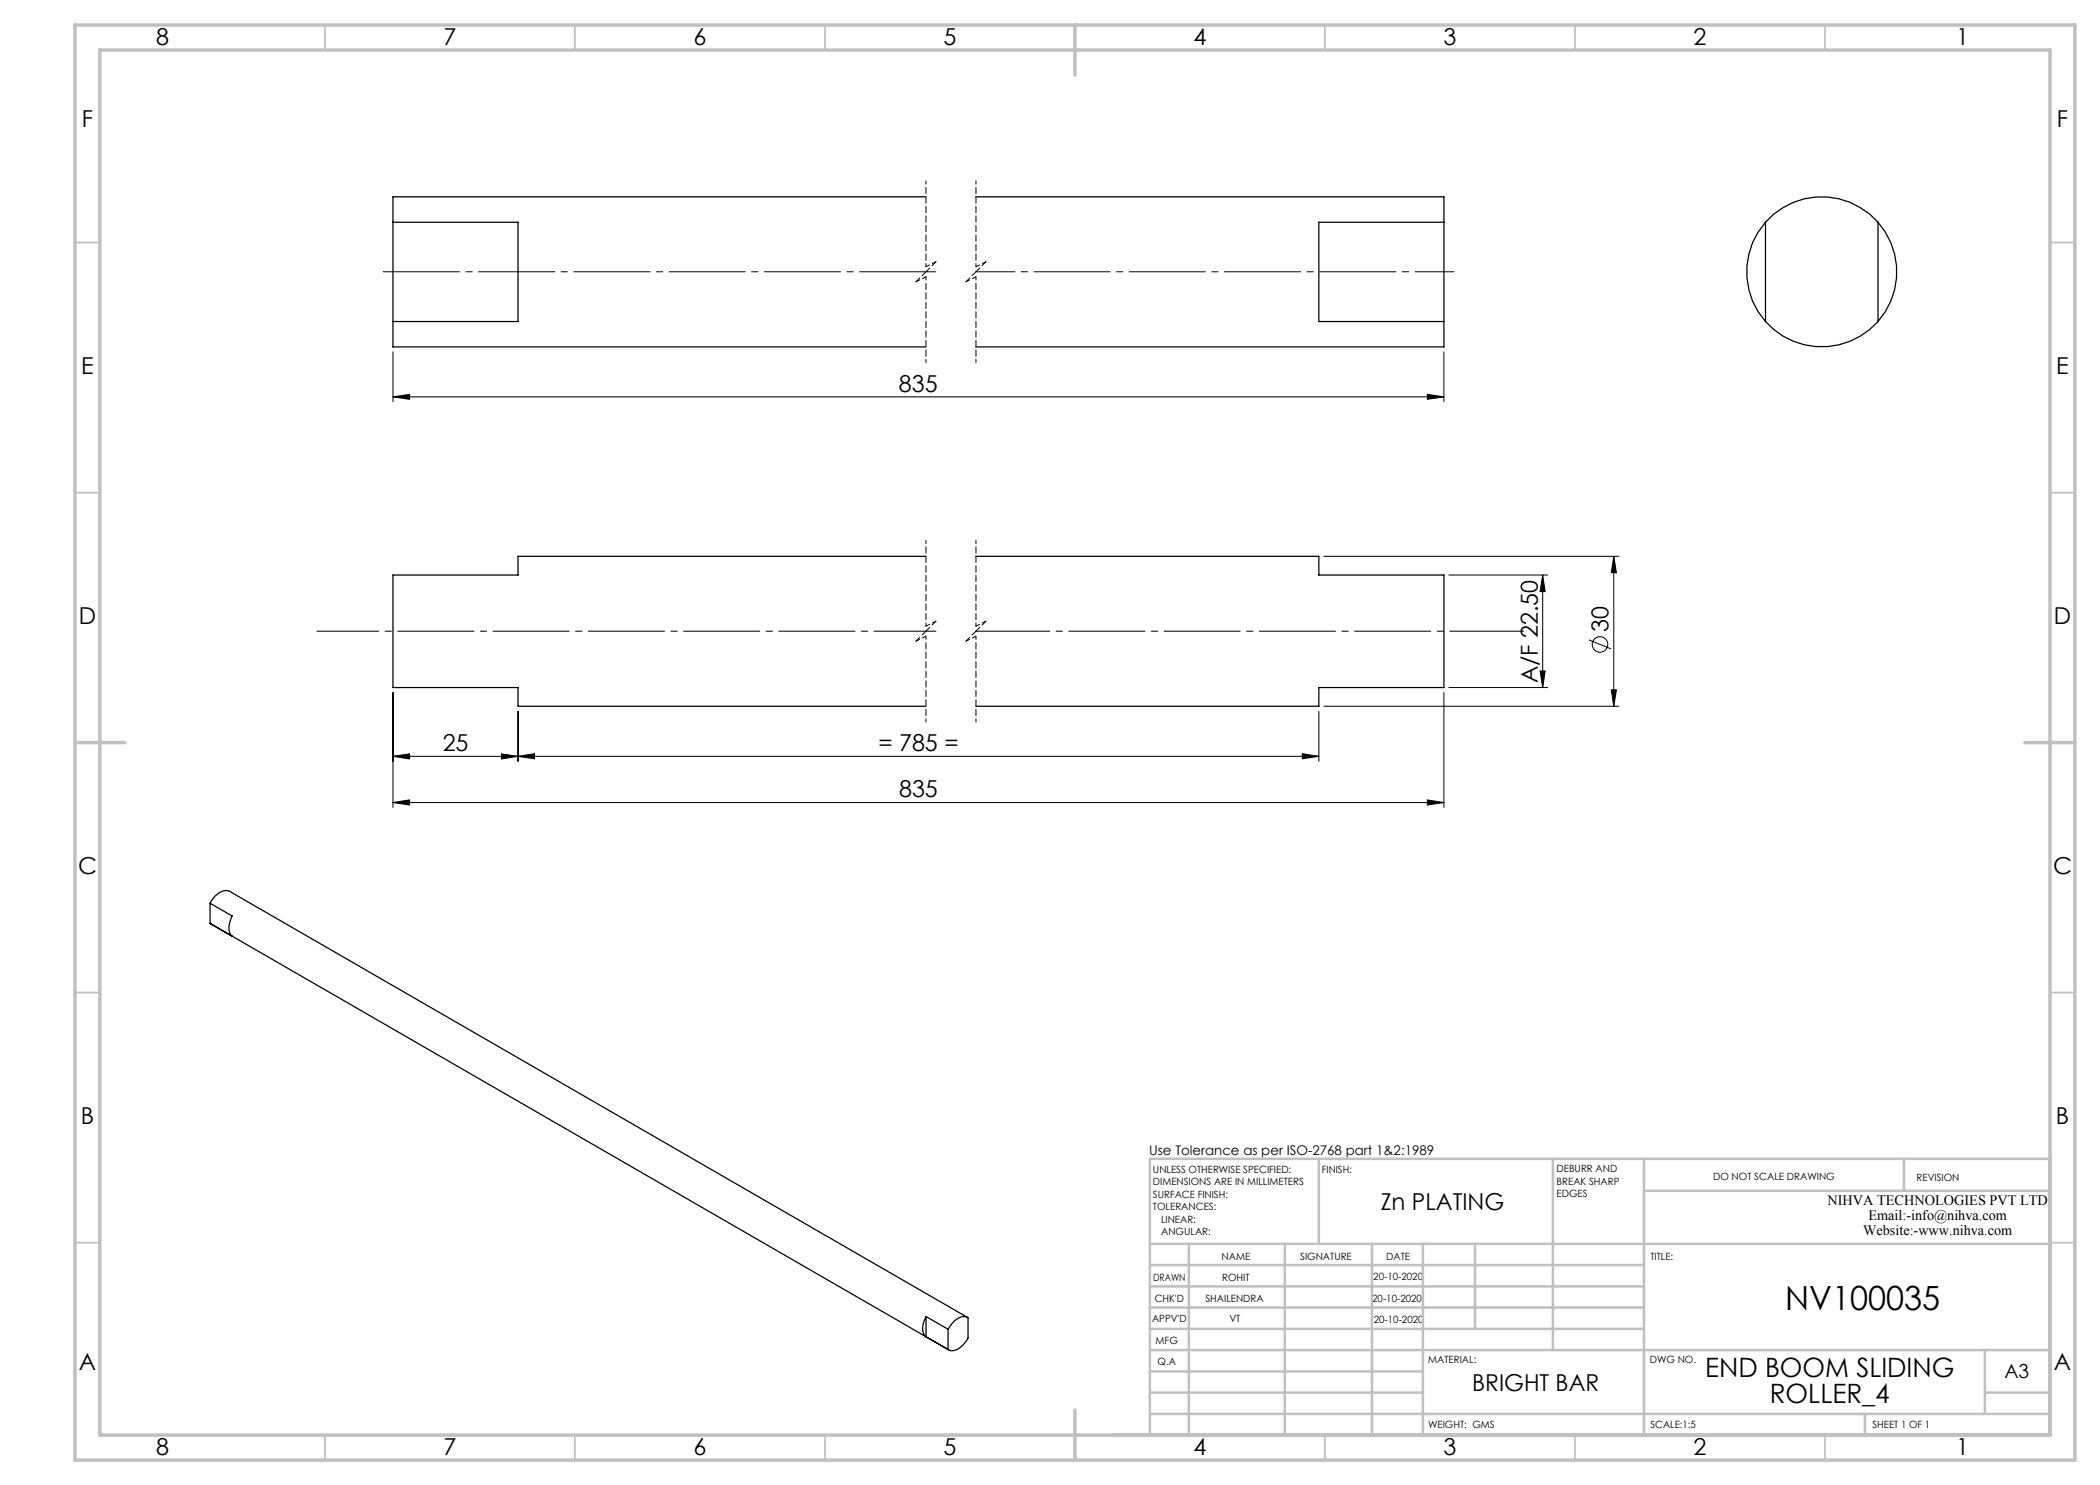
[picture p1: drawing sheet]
<svg xmlns="http://www.w3.org/2000/svg" width="420mm" height="297mm" viewBox="0 0 420 297" stroke-linecap="round" stroke-linejoin="round" font-family="sans-serif">
<g fill="none" stroke="#000" stroke-width=".2">
<path d="M78.6 79.4l3.3-.5v1zM78.6 70.4v10M78.6 79.4h210.2M285.5 78.9l3.3 .5-3.3 .5zM288.8 70.4v10M264.8 111.3h59M289.8 115h19.7M308.5 115l.5 3.3h-1zM308.5 115v22.5M322.8 111.3l.5 3.2h-1zM322.8 111.3v29.9M78.6 138.5v23"/>
<path d="M288.8 138.5v23M289.8 137.5h19.7M308 134.2h1l-.5 3.3zM317.8 128l4.4 1.8M322.3 138h1l-.5 3.2zM78.6 151.3l3.3-.5v1zM78.6 151.3h185.2M100.3 150.8l3.3 .5-3.3 .5zM103.6 151.3l3.3-.6v1.1zM103.6 142.3v10M260.5 150.7l3.3 .6-3.3 .5zM263.8 142.3v10"/>
<path d="M264.8 141.2h59M285.5 160l3.3 .5-3.3 .5zM78.6 160.5l3.3-.5v1zM78.6 160.5h210.2"/>
<circle cx="320" cy="128.9" r="1.55"/>
</g>
<path d="M76.6 54.4h110.6" fill="none" stroke="#000" stroke-width=".2" stroke-dasharray="15.2 1.3 1.3 1.3"/>
<path d="M195.2 54.4h95.6" fill="none" stroke="#000" stroke-width=".2" stroke-dasharray="15.2 1.3 1.3 1.3" stroke-dashoffset="7.4"/>
<path d="M63.4 126.2h123.8" fill="none" stroke="#000" stroke-width=".2" stroke-dasharray="15.2 1.3 1.3 1.3" stroke-dashoffset="2.9"/>
<path d="M195.2 126.2h109.5" fill="none" stroke="#000" stroke-width=".2" stroke-dasharray="15.2 1.3 1.3 1.3" stroke-dashoffset=".5"/>
<path d="M185.2 36.2v17.2M195.2 36.2v17.2M185.2 55.4v17.1M195.2 55.4v17.1M185.2 108.1v17.1M195.2 108.1v17.1M185.2 127.2v17.2M195.2 127.2v17.2" fill="none" stroke="#000" stroke-width=".2" stroke-dasharray="1.3 .6" stroke-dashoffset=".6"/>
<path d="M183.2 56.4l2-1M185.2 53.4l2-1M193.2 56.4l2-1M195.2 53.4l2-1M183.2 128.2l2-1M185.2 125.2l2-1M193.2 128.2l2-1M195.2 125.2l2-1" fill="none" stroke="#000" stroke-width=".2" stroke-dasharray="1.3 .6" stroke-dashoffset=".5"/>
<path d="M185.2 54.4l-2 2M187.2 52.4l-2 2M195.2 54.4l-2 2M197.2 52.4l-2 2M185.2 126.2l-2 2M187.2 124.2l-2 2M195.2 126.2l-2 2M197.2 124.2l-2 2" fill="none" stroke="#000" stroke-width=".2" stroke-dasharray="1.3 .6" stroke-dashoffset=".2"/>
<g fill="none" stroke="#c0c0c0" stroke-width=".35">
<path d="M65 5v5M115 5v5M165 5v5M265 5v5M315 5v5M365 5v5M15 48.5h5M410 48.5h5M15 98.5h5M410 98.5h5M15 198.5h5M410 198.5h5"/>
<path d="M15 248.5h5M410 248.5h5M65 287v5M115 287v5M165 287v5M265 287v5M315 287v5M365 287v5"/>
</g>
<g fill="none" stroke="#c0c0c0" stroke-width=".5">
<path d="M263.8 231.8v17M310.6 231.8v38.2M328.8 231.8v55.2M328.8 238.2h81.2M380.8 231.8v6.4M410 231.8h-180v55.2M230 248.8h180M230 257.3h98.8M230 253h98.8M237.8 248.8v38.2M257 248.8v38.2M274.4 248.8v38.2"/>
<path d="M284.6 248.8v38.2M295 248.8v17M230 265.8h98.8M230 261.5h98.8M230 278.5h54.6M230 274.3h54.6M230 270h180M397 278.5h13M397 270v12.8M230 282.8h180M373 282.8v4.2"/>
</g>
<path d="M15 5h400v287h-400zM20 10h390v277h-390zM215 5v10M15 148.5h10M405 148.5h10M215 282v10" fill="none" stroke="#c0c0c0" stroke-width=".7"/>
<g fill="#000">
<path d="M308.5 115l.5 3.3h-1zM308 134.2h1l-.5 3.3zM322.8 111.3l.5 3.2h-1zM322.3 138h1l-.5 3.2z"/>
<path d="M78.6 151.3l3.3-.5v1zM100.3 150.8l3.3 .5-3.3 .5zM103.6 151.3l3.3-.6v1.1zM260.5 150.7l3.3 .6-3.3 .5zM78.6 160.5l3.3-.5v1zM285.5 160l3.3 .5-3.3 .5zM78.6 79.4l3.3-.5v1zM285.5 78.9l3.3 .5-3.3 .5z"/>
</g>
<g fill="none" stroke="#000" stroke-width=".25">
<path d="M185.2 39.4h-106.6v5M195.2 39.4h93.6v5M78.6 44.4h25v19.9h-25M78.6 44.4v19.9M288.8 44.4h-25v19.9h25M288.8 44.4v19.9M353.1 44.4a15 15 0 0 1 22.5 0M353.1 44.4a15 15 0 0 0 0 19.9M353.1 44.4v19.9M375.6 44.4a15 15 0 0 1 0 19.9M375.6 44.4v19.9M78.6 64.3v5.1h106.6"/>
<path d="M288.8 64.3v5.1h-93.6M353.1 64.3a15.1 15.1 0 0 0 22.5 0M185.2 111.3h-81.6v3.7h-25v22.5h25v3.7h81.6M195.2 111.3h68.6v3.7h25v22.5h-25v3.7h-68.6M42 180.7l4.4 2.5a3.5 3.5 0 0 0 0 4.1l-4.4-2.6M42 180.7a3.6 3.6 0 0 1 3.7-2.5l147.8 85.3M42 184.7l147.8 85.3M42 180.7v4M185.2 263.3a3.4 3.4 0 0 0 0 4.1M185.2 263.3l4.4 2.5M185.2 267.4l4.4 2.5M185.2 263.3v4.1"/>
<path d="M189.6 265.8a4.1 4.1 0 0 1 3.4-2.5l.6 .3v4a4.3 4.3 0 0 1-3.3 2.6l-.7-.3M189.6 265.8v4.1"/>
</g>
<text font-size="6.7" x="357" y="262">NV100035</text>
<g font-size="5.3">
<text x="341" y="275.4">END BOOM SLIDING</text>
<text x="354" y="280.6">ROLLER_4</text>
</g>
<g font-size="4.7">
<text x="31.2" y="9">8</text>
<text x="88.7" y="9">7</text>
<text x="138.7" y="9">6</text>
<text x="188.7" y="9">5</text>
<text x="238.7" y="9">4</text>
<text x="288.7" y="9">3</text>
<text x="338.7" y="9">2</text>
<text x="391.2" y="9">1</text>
<text x="16.4" y="25.5">F</text>
<text x="411.4" y="25.5">F</text>
<text x="16.3" y="74.7">E</text>
<text x="411.2" y="74.7">E</text>
<text x="179.8" y="78.3">835</text>
<text x="15.8" y="124.7">D</text>
<text x="410.8" y="124.7">D</text>
<text x="321.7" y="126.3" transform="rotate(-90 321.7 126.3)">30</text>
<text x="307.5" y="136.7" transform="rotate(-90 307.5 136.7)">A/F 22.50</text>
<text x="88.5" y="150.2">25</text>
<text x="175.7" y="150.2">= 785 =</text>
<text x="179.8" y="159.5">835</text>
<text x="15.6" y="174.7">C</text>
<text x="410.6" y="174.7">C</text>
<text x="16.2" y="224.7">B</text>
<text x="411.2" y="224.7">B</text>
<text x="276.1" y="242.1">Zn PLATING</text>
<text x="15.8" y="274">A</text>
<text x="410.8" y="274">A</text>
<text x="294.4" y="278.2">BRIGHT BAR</text>
<text x="31.2" y="291">8</text>
<text x="88.7" y="291">7</text>
<text x="138.7" y="291">6</text>
<text x="188.7" y="291">5</text>
<text x="238.7" y="291">4</text>
<text x="288.7" y="291">3</text>
<text x="338.7" y="291">2</text>
<text x="391.2" y="291">1</text>
</g>
<text font-size="3.9" x="400.9" y="275.5">A3</text>
<g font-size="2.9">
<text x="365.5" y="241">NIHVA TECHNOLOGIES PVT LTD</text>
<text x="373.7" y="244">Email:-info@nihva.com</text>
<text x="372.6" y="247">Website:-www.nihva.com</text>
</g>
<text font-size="2.7" x="229.8" y="231.1">Use Tolerance as per ISO-2768 part 1&amp;2:1989</text>
<g font-size="2">
<text x="230.6" y="234.6">UNLESS OTHERWISE SPECIFIED:</text>
<text x="230.6" y="237.1">DIMENSIONS ARE IN MILLIMETERS</text>
<text x="230.6" y="239.6">SURFACE FINISH:</text>
<text x="264.4" y="234.6">FINISH:</text>
<text x="311.3" y="234.5">DEBURR AND</text>
<text x="311.3" y="237">BREAK SHARP</text>
<text x="311.3" y="239.5">EDGES</text>
<text x="342.6" y="236">DO NOT SCALE DRAWING</text>
<text x="383.3" y="236.2">REVISION</text>
<text x="230.6" y="242.1">TOLERANCES:</text>
<text x="232.2" y="244.6">LINEAR:</text>
<text x="232.2" y="247.1">ANGULAR:</text>
<text x="244.3" y="252">NAME</text>
<text x="260" y="251.9">SIGNATURE</text>
<text x="277.2" y="251.9">DATE</text>
<text x="330.1" y="251.9">TITLE:</text>
<text x="230.6" y="256.1">DRAWN</text>
<text x="244.4" y="256.1">ROHIT</text>
<text x="274.7" y="255.9">20-10-2020</text>
<text x="230.9" y="260.3">CHK'D</text>
<text x="241.1" y="260.3">SHAILENDRA</text>
<text x="274.4" y="260.3">20-10-2020</text>
<text x="230.4" y="264.4">APPV'D</text>
<text x="231.1" y="268.8">MFG</text>
<text x="245.9" y="264.4">VT</text>
<text x="274.8" y="264.6">20-10-2020</text>
<text x="231.5" y="273">Q.A</text>
<text x="285.6" y="272.5">MATERIAL:</text>
<text x="330" y="272.5">DWG NO.</text>
<text x="285.6" y="285.5">WEIGHT: GMS</text>
<text x="330.1" y="285.6">SCALE:1:5</text>
<text x="374.5" y="285.6">SHEET 1 OF 1</text>
</g>
</svg>
